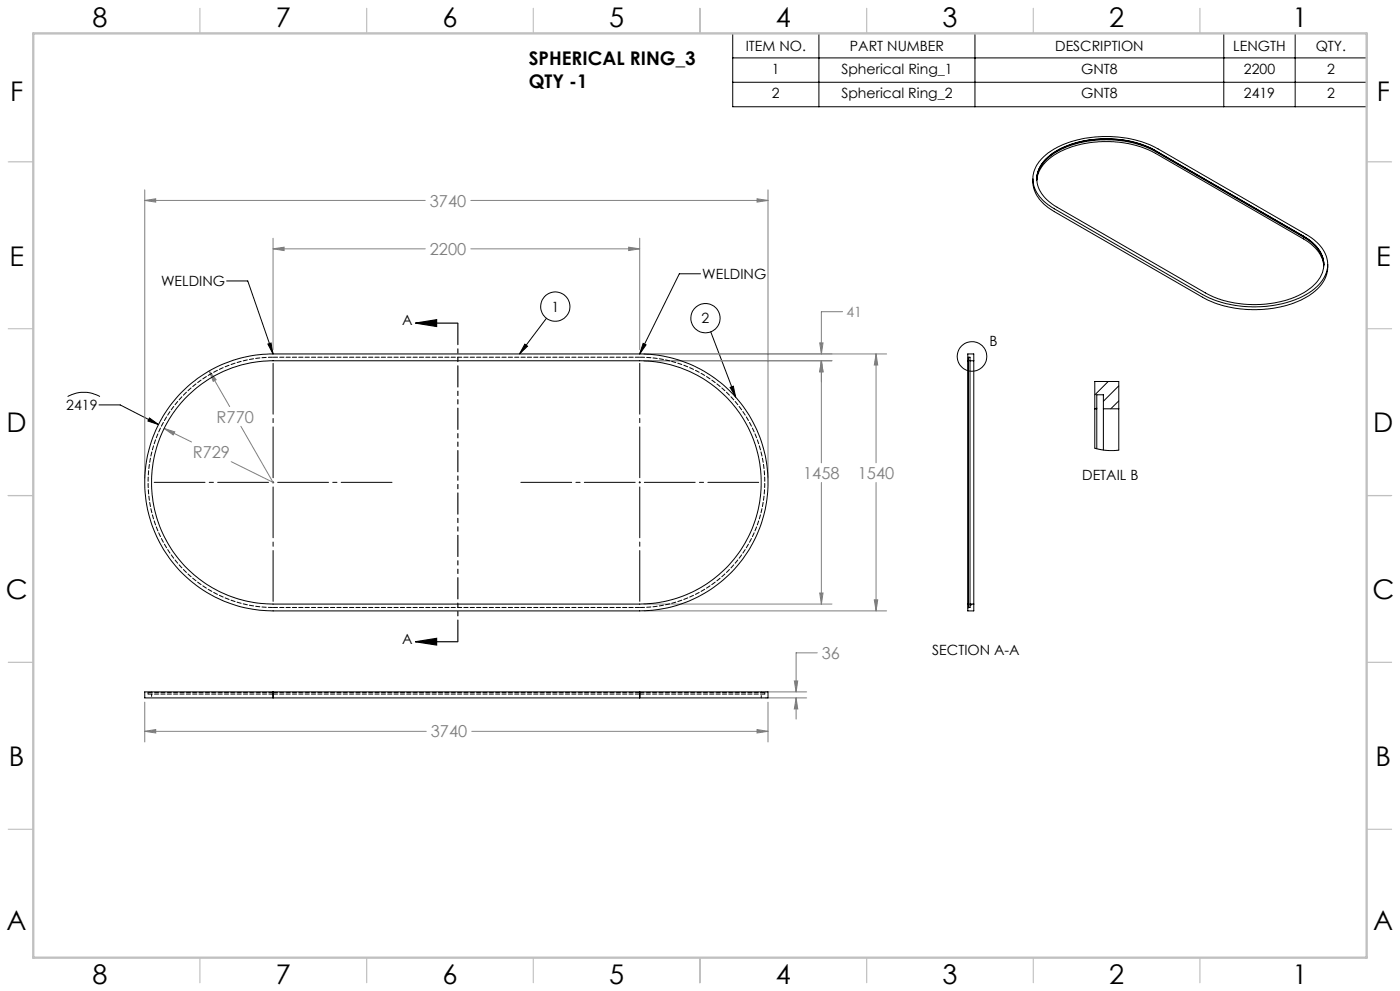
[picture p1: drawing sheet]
<svg xmlns="http://www.w3.org/2000/svg" width="420mm" height="297mm" viewBox="0 0 420 297" stroke-linecap="round" stroke-linejoin="round" font-family="sans-serif">
<g fill="none" stroke="#000" stroke-width=".3">
<path d="M219.8 10h190.2v22h-190.2zM219.8 17.4h190.2M245.7 10v22M292.5 10v22M367.1 10v22M388.5 10v22M219.8 24.7h190.2M68 84.2h6.3l7.6 21.9M163.9 95.4l-8 10.7M210.1 82.1h-6.3l-11.9 24M213.2 99.4l7.5 19.6M20.3 118.8a9.9 9.9 0 0 1 9.7 0"/>
<path d="M80.4 103.1l.9-.3 .6 3.3zM157.4 103.1l.9 .6-2.4 2.4zM192.9 102.9l.9 .5-1.9 2.7zM219 116.1l1-.4 .7 3.3zM29.7 121.4h6.4l11.5 5.8M44.8 125.3l2.8 1.9-3.2-1zM81.7 144.6h.4M81.9 144.4v.4"/>
<circle cx="166.6" cy="91.9" r="4.4"/>
<circle cx="211.6" cy="95.4" r="4.4"/>
<circle cx="291.6" cy="106.8" r="4.4"/>
</g>
<path d="M124.6 96.8h12.7M124.6 96.8l6.4-1v2.1zM124.6 192.3h12.7M124.6 192.3l6.4-1v2z" fill="none" stroke="#000" stroke-width=".35"/>
<g fill="none" stroke="#808080" stroke-width=".3">
<path d="M43.4 56.9v86.4M227.1 59.6l3.3 .5-3.3 .5zM230.4 56.9v86.4M43.4 60.1l3.3-.5v1zM43.4 60.1h84.2M81.9 74.6l3.3-.5v1zM81.9 71.4v33.4M81.9 74.6h45.7M141.3 74.6h50.6M141.3 60.1h89.1M188.6 74.1l3.3 .5-3.3 .5zM191.9 71.4v33.4"/>
<path d="M252.8 93.4h-6.4v12.7M62.8 111.2l2 2.6-.8 .5zM62.8 111.2l6.1 10.6M193.2 106.1h72.8M193.2 108.1h56.4M245.9 102.8h1l-.5 3.3zM246.4 108.1v30.6M246.4 108.1l.5 3.3h-1zM262.8 106.1l.5 3.3h-1zM262.8 106.1v32.6M49.2 128.4l3.2 1-.4 .9zM49.2 128.4l8.3 4.1"/>
<path d="M72.2 127.7l9.7 16.9-12.5-6.2M246.4 144.6v36.4M262.8 144.6v38.5M245.9 177.7h1l-.5 3.3zM262.3 179.8h1l-.5 3.3zM193.2 183.1h72.8M193.2 181h56.4M245.2 195.6h-6.4v11.8M43.4 219.2l3.3-.6v1.1zM43.4 210.4v12M43.4 219.2h84.5M141.5 219.2h88.9"/>
<path d="M227.1 218.6l3.3 .6-3.3 .5zM229.6 207.4h12.4M229.6 209.2h12.4M230.4 210.4v12M238.3 204.1h1l-.5 3.3zM238.8 209.2l.5 3.3h-1zM238.8 209.2v6.3"/>
</g>
<path d="M81.5 144.6h-36.2M81.9 144.2v-36.3M81.9 145v36.2M82.3 144.6h36.3M191.5 144.6h-36.2M191.9 144.2v-36.3M191.9 145v36.2M192.3 144.6h36.3" fill="none" stroke="#000" stroke-width=".3" stroke-dasharray="15.2 1.3 1.3 1.3" stroke-dashoffset="-1"/>
<path d="M191.9 144.6v-.2M191.9 144.6h-.2M191.9 144.6v.2M191.9 144.6h.2" fill="none" stroke="#000" stroke-width=".3" stroke-dasharray="15.2 1.3 1.3 1.3"/>
<path d="M137.4 96.8v95.5" fill="none" stroke="#000" stroke-width=".35" stroke-dasharray="6.3 1.3 1.3 1.3 1.3 1.3" stroke-dashoffset="-.1"/>
<g fill="none" stroke="#c0c0c0" stroke-width=".35">
<path d="M60 2.5v7.5M110 2.5v7.5M160 2.5v7.5M210 2.5v7.5M260 2.5v7.5M310 2.5v7.5M360 2.5v7.5M2.5 48.5h7.5M410 48.5h7.5M2.5 98.5h7.5M410 98.5h7.5M2.5 148.5h7.5"/>
<path d="M410 148.5h7.5M2.5 198.5h7.5M410 198.5h7.5M2.5 248.5h7.5M410 248.5h7.5M60 287v7.5M110 287v7.5M160 287v7.5M210 287v7.5M260 287v7.5M310 287v7.5M360 287v7.5"/>
</g>
<path d="M10 10h400v277h-400z" fill="none" stroke="#c0c0c0" stroke-width=".7"/>
<g fill="#000">
<path d="M124.6 96.8l6.4-1v2.1zM124.6 192.3l6.4-1v2z"/>
<path d="M44.8 125.3l2.8 1.9-3.2-1zM157.4 103.1l.9 .6-2.4 2.4zM219 116.1l1-.4 .7 3.3zM80.4 103.1l.9-.3 .6 3.3zM192.9 102.9l.9 .5-1.9 2.7z"/>
</g>
<g fill="#808080">
<path d="M188.6 74.1l3.3 .5-3.3 .5zM81.9 74.6l3.3-.5v1zM43.4 60.1l3.3-.5v1zM227.1 59.6l3.3 .5-3.3 .5zM262.8 106.1l.5 3.3h-1zM262.3 179.8h1l-.5 3.3zM246.4 108.1l.5 3.3h-1zM245.9 177.7h1l-.5 3.3zM49.2 128.4l2.8 1.9 .4-.9zM62.8 111.2l1.2 3.1 .8-.5zM43.4 219.2l3.3-.6v1.1zM227.1 218.6l3.3 .6-3.3 .5zM238.3 204.1h1l-.5 3.3zM238.8 209.2l.5 3.3h-1z"/>
<path d="M245.9 102.8h1l-.5 3.3zM246.4 108.1l.5 3.3h-1z"/>
</g>
<g fill="none" stroke="#000" stroke-width=".3">
<path d="M309.9 53.6a10.5 10.5 0 0 0 6 9.6l44.9 25.9a34.1 34.1 0 0 0 31.9-.5 10.6 10.6 0 0 0 5.6-9.3M311 53.8a10.7 10.7 0 0 1 6.5-8.6 32.6 32.6 0 0 1 29.1 .2l44.5 25.7a10.3 10.3 0 0 1 6 8.3M311 54a11.1 11.1 0 0 1 6.9-8.5 33 33 0 0 1 28.7 .4l44.5 25.7a10.8 10.8 0 0 1 6 8.1M313.1 47a28.6 28.6 0 0 1 19.9-6.1 31.6 31.6 0 0 1 14.4 3.7l44.5 25.7a10.9 10.9 0 0 1 6.4 9.3 11.3 11.3 0 0 1-6.9 8.9 34.5 34.5 0 0 1-30.6-.2l-44.5-25.7a10.9 10.9 0 0 1-6.4-9.3 9.1 9.1 0 0 1 3.2-6.3zM346.6 45.1a32.3 32.3 0 0 0-30.2 .5 9.6 9.6 0 0 0-5.3 8.9 11 11 0 0 0 6 7.6l44.5 25.7a32.2 32.2 0 0 0 30.2-.5 9.6 9.6 0 0 0 5.3-8.7 10.9 10.9 0 0 0-6-7.8M346.6 45.2a32.3 32.3 0 0 0-30.2 .4 9.9 9.9 0 0 0-5.4 8.1M346.6 45.1l44.5 25.7M391.1 70.8a10.3 10.3 0 0 1 6 8.5M54 118.1a38.4 38.4 0 0 1 27.9-12h110a38.5 38.5 0 0 1 38.5 38.5 38.5 38.5 0 0 1-38.5 38.5h-110a38.5 38.5 0 0 1-35.4-23.3 38.5 38.5 0 0 1 7.5-41.7zM55.5 119.5a36.5 36.5 0 0 1 26.4-11.4h110a36.5 36.5 0 0 1 36.5 36.5 36.5 36.5 0 0 1-36.5 36.4h-110a36.5 36.5 0 0 1-33.5-22 36.5 36.5 0 0 1 7.1-39.5zM290.3 108.1v72.9M290.3 108.1h.2"/>
<path d="M290.3 108.1v-2h1.8v2M290.5 108.1v72.9M290.5 108.1v-1h.5v1M291 108.1v72.9M291 108.1h1.1M292.1 108.1v72.9M332.5 114.3l-4.1 4.1M335.6 115.6l-4.6 4.7M328.4 122.5v11.8l4.2 .7 3-.1v-12.4M328.4 122.5h.6M328.4 122.5v-8.2h7.2v8.2M329 122.5v12"/>
<path d="M329 122.5v-4.2h2v4.2M329 122.2l-.2 .3M331 122.5v12.4M331 122.5h4.6M335.6 120.2l-2.4 2.3M290.3 181h.2M290.3 181v2.1h1.8v-2.1M290.5 181v1.1M290.6 182.1l-.3 .2M291 181h1.1M291 181v1.1h-.5M291.6 181l-.6 .6"/>
<path d="M81.9 207.4h-38.5v1.8h38.5M81.9 207.4v1.8M81.9 207.4h110M81.9 209.2h110M191.9 207.4h38.5v1.8h-38.5M191.9 207.4v1.8"/>
</g>
<path d="M81.9 107.1a37.5 37.5 0 0 0-37.5 37.5 37.5 37.5 0 0 0 37.5 37.5M191.9 182.1a37.5 37.5 0 0 0 37.5-37.5 37.5 37.5 0 0 0-37.5-37.5" fill="none" stroke="#000" stroke-width=".3" stroke-dasharray="1.3 .6" stroke-dashoffset="-.2"/>
<path d="M191.9 107.1h-110M81.9 182.1h110M81.9 207.5h110M81.9 208h110" fill="none" stroke="#000" stroke-width=".3" stroke-dasharray="1.3 .6" stroke-dashoffset="-.1"/>
<path d="M81.9 207.4v1.8M191.9 207.4v1.8" fill="none" stroke="#000" stroke-width=".3" stroke-dasharray="1.3 .6" stroke-dashoffset=".9"/>
<path d="M44.4 207.5h37.5M44.4 208h37.5M44.4 207.5v.5M45.5 207.4v.1M81.9 208v-.5M81.9 207.4v.1M191.9 208v-.5M191.9 207.5h37.5M191.9 208h37.5M191.9 207.4v.1M228.4 207.5v-.1M229.4 208v-.5" fill="none" stroke="#000" stroke-width=".3" stroke-dasharray="1.3 .6"/>
<path d="M45.5 208v1.2M81.9 208v1.2M191.9 208v1.2M228.4 209.2v-1.2" fill="none" stroke="#000" stroke-width=".3" stroke-dasharray="1.3 .6" stroke-dashoffset=".6"/>
<g font-size="8.1">
<text x="27.8" y="8">8</text>
<text x="82.8" y="8">7</text>
<text x="132.8" y="8">6</text>
<text x="182.8" y="8">5</text>
<text x="232.8" y="8">4</text>
<text x="282.8" y="8">3</text>
<text x="332.8" y="8">2</text>
<text x="387.8" y="8">1</text>
<text x="3" y="30.4">F</text>
<text x="413" y="30.4">F</text>
<text x="2.8" y="79.6">E</text>
<text x="412.8" y="79.6">E</text>
<text x="2" y="129.6">D</text>
<text x="412" y="129.6">D</text>
<text x="1.7" y="179.6">C</text>
<text x="411.7" y="179.6">C</text>
<text x="2.7" y="229.6">B</text>
<text x="412.7" y="229.6">B</text>
<text x="2" y="278.9">A</text>
<text x="412" y="278.9">A</text>
<text x="27.8" y="295">8</text>
<text x="82.8" y="295">7</text>
<text x="132.8" y="295">6</text>
<text x="182.8" y="295">5</text>
<text x="232.8" y="295">4</text>
<text x="282.8" y="295">3</text>
<text x="332.8" y="295">2</text>
<text x="387.8" y="295">1</text>
</g>
<g font-size="5.6">
<text x="158.6" y="19.6">SPHERICAL RING_3</text>
<text x="158.6" y="26.3">QTY -1</text>
</g>
<g font-size="4.9" fill="#808080">
<text x="129" y="61.9">3740</text>
<text x="129" y="76.4">2200</text>
<text x="65" y="126.7">R770</text>
<text x="57.8" y="137.3">R729</text>
<text x="241" y="143.5">1458</text>
<text x="257.4" y="143.5">1540</text>
<text x="246.6" y="197.5">36</text>
<text x="129.3" y="221">3740</text>
</g>
<g font-size="4.2">
<text x="223.7" y="15.2">ITEM NO.</text>
<text x="255" y="15.2">PART NUMBER</text>
<text x="316.6" y="15.2">DESCRIPTION</text>
<text x="370" y="15.2">LENGTH</text>
<text x="394.7" y="15.2">QTY.</text>
<text x="231.6" y="22.1">1</text>
<text x="252.4" y="22.1">Spherical Ring_1</text>
<text x="324.3" y="22.1">GNT8</text>
<text x="373.2" y="22.1">2200</text>
<text x="398.1" y="22.1">2</text>
<text x="231.6" y="29.5">2</text>
<text x="252.4" y="29.5">Spherical Ring_2</text>
<text x="324.3" y="29.5">GNT8</text>
<text x="373.2" y="29.5">2419</text>
<text x="398.1" y="29.5">2</text>
<text x="210.7" y="83.7">WELDING</text>
<text x="48.3" y="85.8">WELDING</text>
<text x="165.4" y="93.4">1</text>
<text x="120.7" y="97.5">A</text>
<text x="210.5" y="96.9">2</text>
<text x="296.8" y="103.6">B</text>
<text x="19.9" y="122.9">2419</text>
<text x="324.7" y="143.9">DETAIL B</text>
<text x="120.7" y="193">A</text>
<text x="279.7" y="196.3">SECTION A-A</text>
</g>
<text font-size="4.2" fill="#808080" x="254" y="95">41</text>
</svg>
